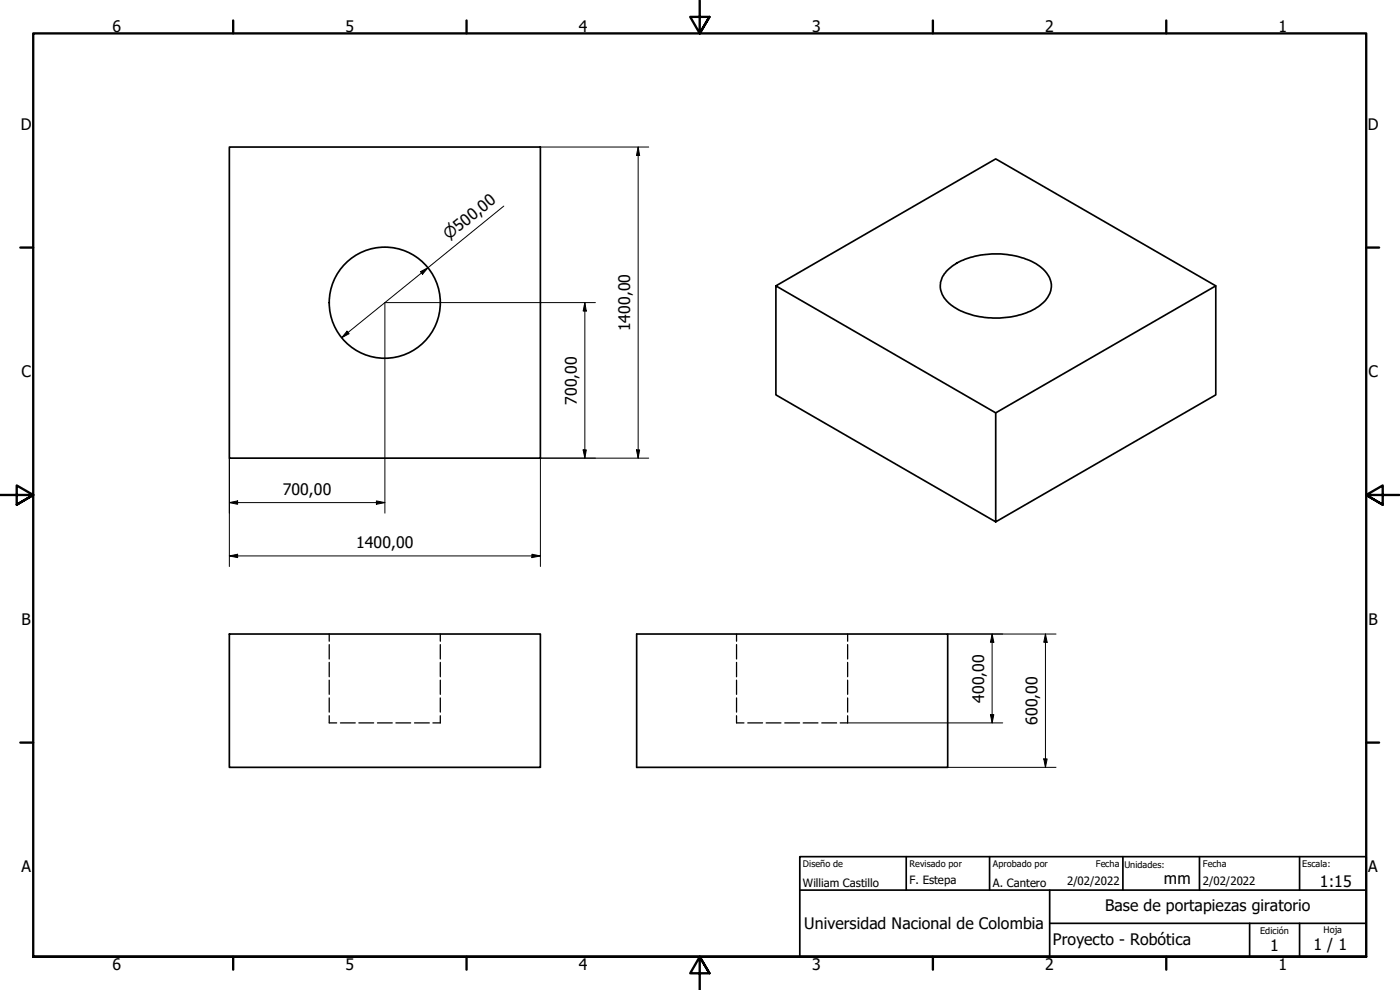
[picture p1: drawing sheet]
<svg xmlns="http://www.w3.org/2000/svg" width="420mm" height="297mm" viewBox="0 0 420 297" stroke-linecap="round" stroke-linejoin="round" font-family="sans-serif">
<!-- layer: Visible (ISO) -->
<path d="M68.8 44.1h93.4v93.4h-93.4zM98.8 90.8a16.7 16.7 0 0 1 24.6-14.7 16.7 16.7 0 0 1 1.3 28.6 16.7 16.7 0 0 1-25.8-12.3l-.1-1.6M232.9 85.8v32.7l65.9 38.1v-32.7l-65.9-38.1 65.9-38.1 66.1 38.1v32.7l-66.1 38.1M284.3 81.1a21.3 21.3 0 0 1 15.4-4.9 20.5 20.5 0 0 1 13.5 4.7 6.4 6.4 0 0 1-.5 10.2 21.8 21.8 0 0 1-15.3 4.3 19 19 0 0 1-13.6-5.4 6.1 6.1 0 0 1 .5-8.9zM364.9 85.8l-66.1 38.1M68.8 190.2h93.4v40h-93.4zM191.1 190.2h93.3v40h-93.3z" fill="none" stroke="#000" stroke-width=".51"/>
<!-- layer: Oculto (ISO) -->
<g fill="none" stroke="#000" stroke-width=".38">
<path d="M98.8 190.2v2.2M98.8 193.4v4.3M98.8 198.7v4.4M132.1 190.2v2.2M132.1 193.4v4.3M132.1 198.7v4.4M221 190.2v2.2M221 193.4v4.3M221 198.7v4.4M254.4 190.2v2.2M254.4 193.4v4.3M254.4 198.7v4.4"/>
<path d="M98.8 214.7v2.2h2.2M98.8 204.1v4.2M98.8 209.4v4.3M102.2 216.9h4.4M107.7 216.9h4.4M113.3 216.9h4.4M118.8 216.9h4.5M124.4 216.9h4.4M132.1 214.7v2.2h-2.2M132.1 204.1v4.2M132.1 209.4v4.3M221 214.7v2.2h2.3"/>
<path d="M221 204.1v4.2M221 209.4v4.3M224.4 216.9h4.5M229.9 216.9h4.5M235.5 216.9h4.5M241 216.9h4.5M246.6 216.9h4.5M254.4 214.7v2.2h-2.2M254.4 204.1v4.2M254.4 209.4v4.3"/>
</g>
<!-- layer: Borde (ISO) -->
<g fill="none" stroke="#000" stroke-width=".7">
<path d="M70 6.1v3.9M140 6.1v3.9M210 0v10l-2.9-4.9h5.8l-2.9 4.9 2.9-4.9M280 6.1v3.9M350 6.1v3.9M6.1 74.3h3.9M410 74.3h3.9M0 148.5h10l-5-2.8v5.7l5-2.9-5 2.9M420 148.5h-10l5-2.8v5.7l-5-2.9 5 2.9M6.1 222.8h3.9M410 222.8h3.9M10 287.1v-277.1h400v277.1h-400h400"/>
<path d="M70 287.1v3.8M140 287.1v3.8M212.9 292l-2.9-4.9 2.9 4.9h-5.8l2.9-4.9v9.9M280 287.1v3.8M350 287.1v3.8"/>
</g>
<path d="M240 257h170v30.1h-170zM272 257v10.1M297 257v10.1M337 257v10.1M360 257v10.1M390 257v10.1M240 267.1h170M315 277h95M315 267.1v20M375 277v10.1M390 277v10.1" fill="none" stroke="#000" stroke-width=".51"/>
<!-- layer: Cota (ISO) -->
<g fill="none" stroke="#000" stroke-width=".3">
<path d="M162.2 44.1h32.5M191.5 44.1l.5 2.6h-1zM191.5 44.1v93.4M151.2 61.8l-48.6 39.5M104.1 99.4l.7 .7-2.2 1.2zM126.2 81.5l2.3-1.2-1.7 2zM175.5 90.8l.5 2.5h-1zM175.5 90.8v46.7M178.7 90.8h-63.2v63.2M68.8 137.5v32.5M175 135h1l-.5 2.5zM191 135h1l-.5 2.5z"/>
<path d="M194.7 137.5h-32.5v32.5M68.8 150.8l2.5-.5v1zM68.8 150.8h46.7M113 150.3l2.5 .5-2.5 .5zM68.8 166.8l2.5-.5v1zM68.8 166.8h93.4M159.6 166.3l2.6 .5-2.6 .5zM284.4 190.2h32.5M297.8 190.2l.5 2.5h-1.1zM297.8 190.2v26.7M313.8 190.2l.5 2.5h-1.1zM313.8 190.2v40"/>
<path d="M254.4 216.9h46.5M297.2 214.4h1.1l-.5 2.5zM284.4 230.2h32.5M313.2 227.7h1.1l-.5 2.5z"/>
</g>
<g fill="#000">
<path d="M191.5 44.1l.5 2.6h-1z" fill-rule="evenodd"/>
<path d="M104.1 99.4l.7 .7-2.2 1.2z" fill-rule="evenodd"/>
<path d="M126.2 81.5l2.3-1.2-1.7 2z" fill-rule="evenodd"/>
<path d="M175.5 90.8l.5 2.5h-1z" fill-rule="evenodd"/>
<path d="M175 135h1l-.5 2.5z" fill-rule="evenodd"/>
<path d="M191 135h1l-.5 2.5z" fill-rule="evenodd"/>
<path d="M68.8 150.8l2.5-.5v1z" fill-rule="evenodd"/>
<path d="M113 150.3l2.5 .5-2.5 .5z" fill-rule="evenodd"/>
<path d="M68.8 166.8l2.5-.5v1z" fill-rule="evenodd"/>
<path d="M159.6 166.3l2.6 .5-2.6 .5z" fill-rule="evenodd"/>
<path d="M297.8 190.2l.5 2.5h-1.1z" fill-rule="evenodd"/>
<path d="M313.8 190.2l.5 2.5h-1.1z" fill-rule="evenodd"/>
<path d="M297.2 214.4h1.1l-.5 2.5z" fill-rule="evenodd"/>
<path d="M313.2 227.7h1.1l-.5 2.5z" fill-rule="evenodd"/>
</g>
<g font-size="4.8">
<text x="33.7" y="9.6">6</text>
<text x="103.7" y="9.6">5</text>
<text x="173.7" y="9.6">4</text>
<text x="243.7" y="9.6">3</text>
<text x="313.7" y="9.6">2</text>
<text x="383.7" y="9.6">1</text>
<text x="6.2" y="38.9">D</text>
<text x="410.5" y="38.9">D</text>
<text x="189.1" y="99.4" transform="rotate(-90 189.1 99.4)">1400,00</text>
<text x="6.4" y="113.1">C</text>
<text x="410.7" y="113.1">C</text>
<text x="173.1" y="121.5" transform="rotate(-90 173.1 121.5)">700,00</text>
<text x="84.8" y="148.4">700,00</text>
<text x="106.9" y="164.4">1400,00</text>
<text x="6.4" y="187.4">B</text>
<text x="410.7" y="187.4">B</text>
<text x="295.3" y="210.9" transform="rotate(-90 295.3 210.9)">400,00</text>
<text x="311.3" y="217.5" transform="rotate(-90 311.3 217.5)">600,00</text>
<text x="6.4" y="261.7">A</text>
<text x="410.7" y="261.7">A</text>
<text x="349.3" y="265.2">mm</text>
<text x="396.1" y="266.2">1:15</text>
<text x="331.7" y="273.4">Base de portapiezas giratorio</text>
<text x="241.4" y="278.9">Universidad Nacional de Colombia</text>
<text x="316" y="283.5">Proyecto - Robótica</text>
<text x="381.2" y="285.3">1</text>
<text x="394.2" y="285">1 / 1</text>
<text x="33.7" y="290.9">6</text>
<text x="103.7" y="290.9">5</text>
<text x="173.7" y="290.9">4</text>
<text x="243.7" y="290.9">3</text>
<text x="313.7" y="290.9">2</text>
<text x="383.7" y="290.9">1</text>
</g>
<text font-size="4.6" x="134.7" y="72.1" transform="rotate(-39 134.7 72.1)">⌀500,00</text>
<g font-size="3.4">
<text x="241" y="266">William Castillo</text>
<text x="273" y="265.4">F. Estepa</text>
<text x="298" y="266">A. Cantero</text>
<text x="320.2" y="265.5">2/02/2022</text>
<text x="361" y="265.5">2/02/2022</text>
</g>
<g font-size="2.7">
<text x="241" y="260.2">Diseño de</text>
<text x="273" y="260.1">Revisado por</text>
<text x="298" y="260.1">Aprobado por</text>
<text x="328.9" y="260.1">Fecha</text>
<text x="337.4" y="260.3">Unidades:</text>
<text x="361" y="260.1">Fecha</text>
<text x="390.8" y="260.2">Escala:</text>
<text x="378.2" y="280.3">Edición</text>
<text x="397.2" y="280">Hoja</text>
</g>
</svg>
